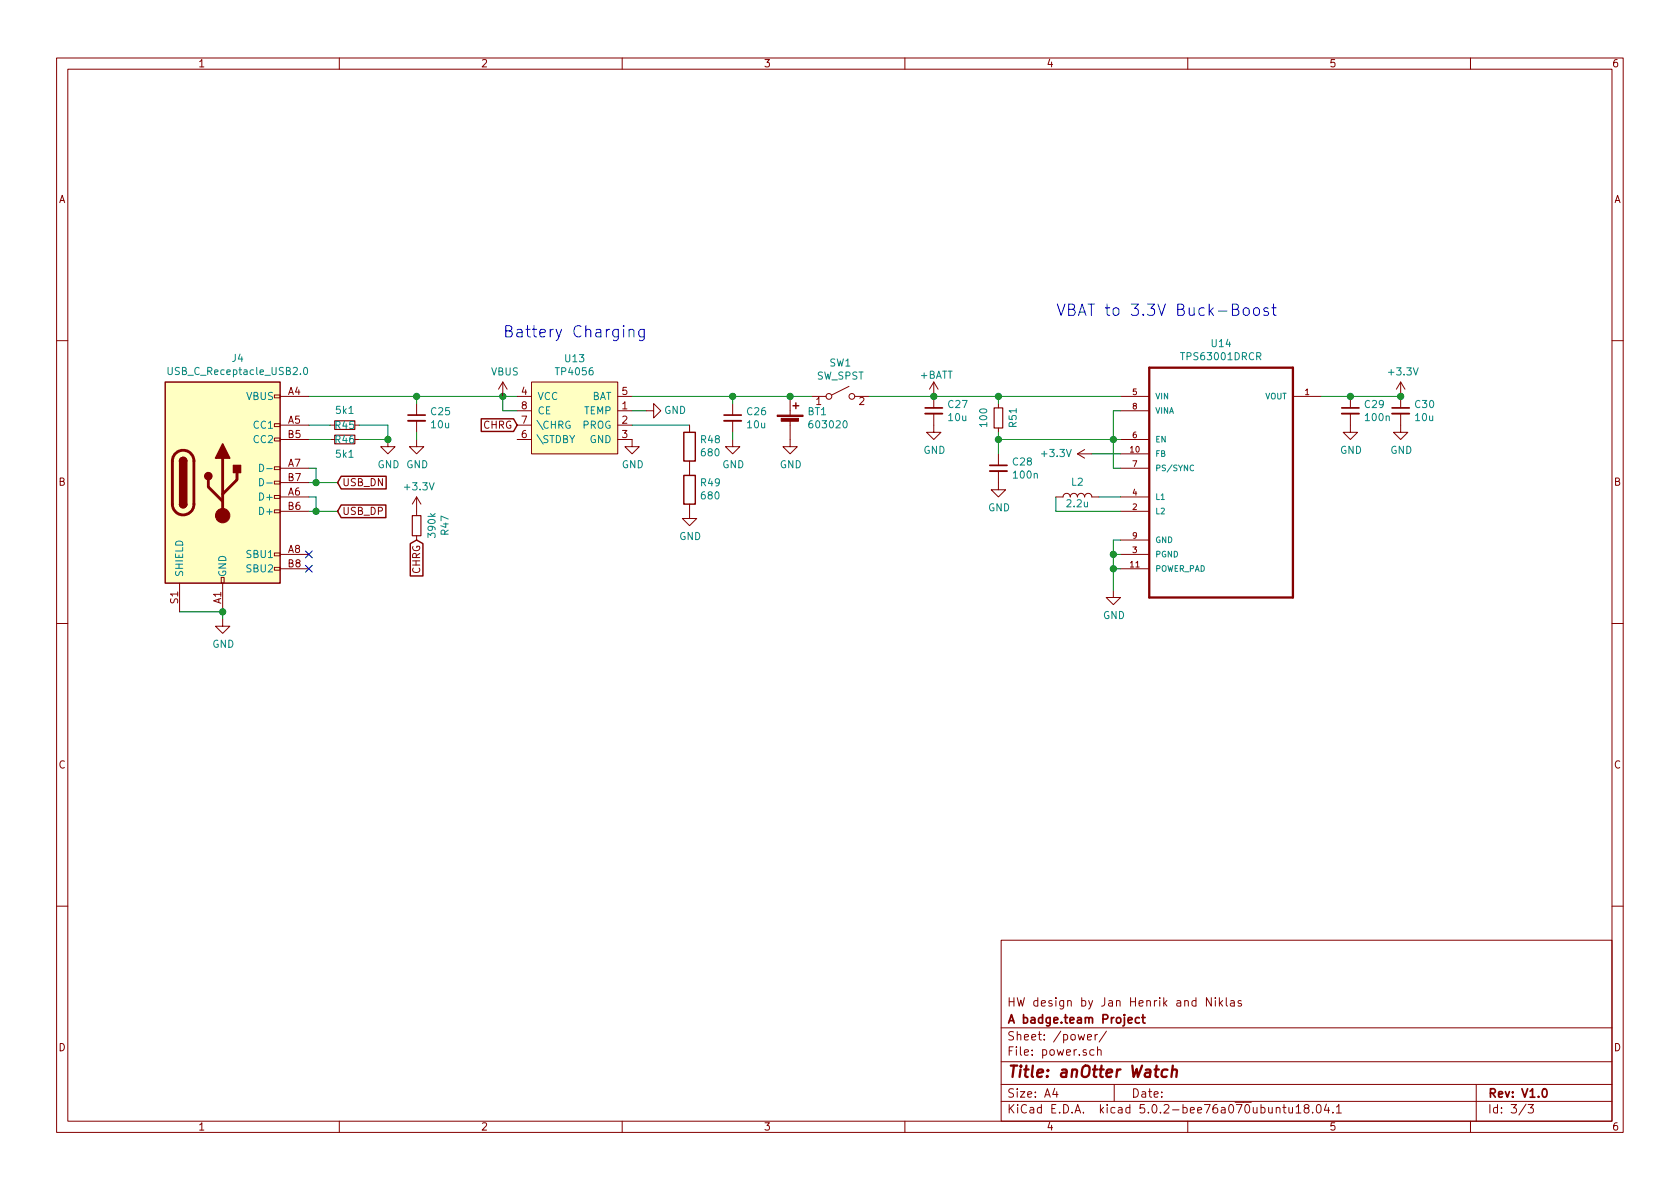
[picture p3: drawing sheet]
EESchema Schematic File Version 4
LIBS:anotterwatch-cache
EELAYER 26 0
EELAYER END
$Descr A4 11693 8268
encoding utf-8
Sheet 3 3
Title "anOtter Watch"
Date ""
Rev "V1.0"
Comp "A badge.team Project"
Comment1 "HW design by Jan Henrik and Niklas"
Comment2 ""
Comment3 ""
Comment4 ""
$EndDescr
$Comp
L anotterwatch-rescue:USB_C_Receptacle_USB2.0-Connector J4
U 1 1
P 1550 3350
F 0 "J4" H 1655 4217 50  0000 C CNN
F 1 "USB_C_Receptacle_USB2.0" H 1655 4126 50  0000 C CNN
F 2 "badgelib:USB-C 16Pin" H 1700 3350 50  0001 C CNN
F 3 "http://ae01.alicdn.com/kf/HTB1wQNabjzuK1RjSsppq6xz0XXa4.jpg" H 1700 3350 50  0001 C CNN
	1    1550 3350
	1    0    0    -1  
$EndComp
$Comp
L Device:R_Small R45
U 1 1
P 2400 2950
F 0 "R45" V 2400 2950 50  0000 C CNN
F 1 "5k1" V 2295 2950 50  0000 C CNN
F 2 "Resistor_SMD:R_0402_1005Metric" H 2400 2950 50  0001 C CNN
F 3 "~" H 2400 2950 50  0001 C CNN
	1    2400 2950
	0    1    1    0   
$EndComp
$Comp
L Device:R_Small R46
U 1 1
P 2400 3050
F 0 "R46" V 2400 3050 50  0000 C CNN
F 1 "5k1" V 2500 3050 50  0000 C CNN
F 2 "Resistor_SMD:R_0402_1005Metric" H 2400 3050 50  0001 C CNN
F 3 "~" H 2400 3050 50  0001 C CNN
	1    2400 3050
	0    1    1    0   
$EndComp
Wire Wire Line
	2300 2950 2150 2950
Wire Wire Line
	2150 3050 2300 3050
Wire Wire Line
	2700 2950 2500 2950
$Comp
L power:GND #PWR095
U 1 1
P 2700 3050
F 0 "#PWR095" H 2700 2800 50  0001 C CNN
F 1 "GND" H 2705 2877 50  0000 C CNN
F 2 "" H 2700 3050 50  0001 C CNN
F 3 "" H 2700 3050 50  0001 C CNN
	1    2700 3050
	1    0    0    -1  
$EndComp
Wire Wire Line
	2150 3250 2200 3250
Wire Wire Line
	2200 3250 2200 3350
Wire Wire Line
	2150 3350 2200 3350
Connection ~ 2200 3350
Wire Wire Line
	2150 3550 2200 3550
Wire Wire Line
	2200 3550 2200 3450
Wire Wire Line
	2200 3450 2150 3450
Connection ~ 2200 3550
Wire Wire Line
	2200 3350 2350 3350
Wire Wire Line
	2200 3550 2350 3550
Text GLabel 2350 3350 2    50   Input ~ 0
USB_DN
Text GLabel 2350 3550 2    50   Input ~ 0
USB_DP
$Comp
L power:GND #PWR?
U 1 1
P 1550 4300
AR Path="/5C7642A4" Ref="#PWR?"  Part="1" 
AR Path="/5C753B69/5C7642A4" Ref="#PWR094"  Part="1" 
F 0 "#PWR094" H 1550 4050 50  0001 C CNN
F 1 "GND" H 1555 4127 50  0000 C CNN
F 2 "" H 1550 4300 50  0001 C CNN
F 3 "" H 1550 4300 50  0001 C CNN
	1    1550 4300
	1    0    0    -1  
$EndComp
$Comp
L Device:C_Small C?
U 1 1
P 6950 3250
AR Path="/5C776341" Ref="C?"  Part="1" 
AR Path="/5C753B69/5C776341" Ref="C28"  Part="1" 
F 0 "C28" H 7042 3296 50  0000 L CNN
F 1 "100n" H 7042 3205 50  0000 L CNN
F 2 "Capacitor_SMD:C_0402_1005Metric" H 6950 3250 50  0001 C CNN
F 3 "~" H 6950 3250 50  0001 C CNN
	1    6950 3250
	1    0    0    -1  
$EndComp
$Comp
L power:GND #PWR0110
U 1 1
P 7750 4100
F 0 "#PWR0110" H 7750 3850 50  0001 C CNN
F 1 "GND" H 7755 3927 50  0000 C CNN
F 2 "" H 7750 4100 50  0001 C CNN
F 3 "" H 7750 4100 50  0001 C CNN
	1    7750 4100
	1    0    0    -1  
$EndComp
$Comp
L Device:R_Small R51
U 1 1
P 6950 2900
F 0 "R51" V 7050 2900 50  0000 C CNN
F 1 "100" V 6845 2900 50  0000 C CNN
F 2 "Resistor_SMD:R_0402_1005Metric" H 6950 2900 50  0001 C CNN
F 3 "~" H 6950 2900 50  0001 C CNN
	1    6950 2900
	1    0    0    -1  
$EndComp
Wire Wire Line
	6950 2800 6950 2750
Connection ~ 6950 2750
$Comp
L power:GND #PWR0108
U 1 1
P 6950 3350
F 0 "#PWR0108" H 6950 3100 50  0001 C CNN
F 1 "GND" H 6955 3177 50  0000 C CNN
F 2 "" H 6950 3350 50  0001 C CNN
F 3 "" H 6950 3350 50  0001 C CNN
	1    6950 3350
	1    0    0    -1  
$EndComp
$Comp
L Device:C_Small C?
U 1 1
P 6500 2850
AR Path="/5C77C1F0" Ref="C?"  Part="1" 
AR Path="/5C753B69/5C77C1F0" Ref="C27"  Part="1" 
F 0 "C27" H 6592 2896 50  0000 L CNN
F 1 "10u" H 6592 2805 50  0000 L CNN
F 2 "Capacitor_SMD:C_0603_1608Metric" H 6500 2850 50  0001 C CNN
F 3 "~" H 6500 2850 50  0001 C CNN
	1    6500 2850
	1    0    0    -1  
$EndComp
$Comp
L Device:C_Small C?
U 1 1
P 9750 2850
AR Path="/5C77C916" Ref="C?"  Part="1" 
AR Path="/5C753B69/5C77C916" Ref="C30"  Part="1" 
F 0 "C30" H 9842 2896 50  0000 L CNN
F 1 "10u" H 9842 2805 50  0000 L CNN
F 2 "Capacitor_SMD:C_0603_1608Metric" H 9750 2850 50  0001 C CNN
F 3 "~" H 9750 2850 50  0001 C CNN
	1    9750 2850
	1    0    0    -1  
$EndComp
$Comp
L Device:C_Small C?
U 1 1
P 9400 2850
AR Path="/5C77D78A" Ref="C?"  Part="1" 
AR Path="/5C753B69/5C77D78A" Ref="C29"  Part="1" 
F 0 "C29" H 9492 2896 50  0000 L CNN
F 1 "100n" H 9492 2805 50  0000 L CNN
F 2 "Capacitor_SMD:C_0402_1005Metric" H 9400 2850 50  0001 C CNN
F 3 "~" H 9400 2850 50  0001 C CNN
	1    9400 2850
	1    0    0    -1  
$EndComp
Wire Wire Line
	9400 2750 9750 2750
$Comp
L power:GND #PWR0107
U 1 1
P 6500 2950
F 0 "#PWR0107" H 6500 2700 50  0001 C CNN
F 1 "GND" H 6505 2777 50  0000 C CNN
F 2 "" H 6500 2950 50  0001 C CNN
F 3 "" H 6500 2950 50  0001 C CNN
	1    6500 2950
	1    0    0    -1  
$EndComp
$Comp
L power:GND #PWR0111
U 1 1
P 9400 2950
F 0 "#PWR0111" H 9400 2700 50  0001 C CNN
F 1 "GND" H 9405 2777 50  0000 C CNN
F 2 "" H 9400 2950 50  0001 C CNN
F 3 "" H 9400 2950 50  0001 C CNN
	1    9400 2950
	1    0    0    -1  
$EndComp
$Comp
L power:GND #PWR0113
U 1 1
P 9750 2950
F 0 "#PWR0113" H 9750 2700 50  0001 C CNN
F 1 "GND" H 9755 2777 50  0000 C CNN
F 2 "" H 9750 2950 50  0001 C CNN
F 3 "" H 9750 2950 50  0001 C CNN
	1    9750 2950
	1    0    0    -1  
$EndComp
$Comp
L anotterwatch-rescue:TPS63001DRCR-TPS63001DRCR U?
U 1 1
P 8500 3250
AR Path="/5C780EC7" Ref="U?"  Part="1" 
AR Path="/5C753B69/5C780EC7" Ref="U14"  Part="1" 
F 0 "U14" H 8500 4120 50  0000 C CNN
F 1 "TPS63001DRCR" H 8500 4029 50  0000 C CNN
F 2 "Package_SON:Texas_S-PVSON-N10" H 8500 3250 50  0001 L BNN
F 3 "http://www.ti.com/lit/ds/symlink/tps63001.pdf" H 8500 3250 50  0001 L BNN
F 4 "None" H 8500 3250 50  0001 L BNN "Field4"
F 5 "Unavailable" H 8500 3250 50  0001 L BNN "Field5"
F 6 "TPS63001DRCR" H 8500 3250 50  0001 L BNN "Field6"
F 7 "Texas Instruments" H 8500 3250 50  0001 L BNN "Field7"
F 8 "VSON-10 Texas Instruments" H 8500 3250 50  0001 L BNN "Field8"
	1    8500 3250
	1    0    0    -1  
$EndComp
Wire Wire Line
	9400 2750 9200 2750
Connection ~ 9400 2750
$Comp
L Device:L L2
U 1 1
P 7500 3450
F 0 "L2" V 7600 3450 50  0000 C CNN
F 1 "2.2u" V 7450 3450 50  0000 C CNN
F 2 "Inductor_SMD:L_Taiyo-Yuden_MD-3030" H 7500 3450 50  0001 C CNN
F 3 "~" H 7500 3450 50  0001 C CNN
	1    7500 3450
	0    -1   -1   0   
$EndComp
Wire Wire Line
	7350 3550 7350 3450
Wire Wire Line
	7800 3450 7650 3450
Wire Wire Line
	7350 3550 7800 3550
Wire Wire Line
	7800 3750 7750 3750
Wire Wire Line
	7750 3750 7750 3850
Wire Wire Line
	7800 3950 7750 3950
Connection ~ 7750 3950
Wire Wire Line
	7800 3850 7750 3850
Connection ~ 7750 3850
Wire Wire Line
	7750 3850 7750 3950
Wire Wire Line
	7750 3950 7750 4100
Wire Wire Line
	6950 3000 6950 3050
Wire Wire Line
	6950 2750 7800 2750
Connection ~ 6950 3050
Wire Wire Line
	6950 3050 6950 3150
Wire Wire Line
	7800 3150 7600 3150
Wire Wire Line
	7800 3250 7750 3250
Wire Wire Line
	7750 3250 7750 3050
Connection ~ 7750 3050
Wire Wire Line
	7750 3050 7800 3050
Wire Wire Line
	7750 2850 7750 3050
Wire Wire Line
	7750 2850 7800 2850
Wire Wire Line
	6950 3050 7750 3050
$Comp
L power:+3.3V #PWR?
U 1 1
P 9750 2750
AR Path="/5C79E309" Ref="#PWR?"  Part="1" 
AR Path="/5C753B69/5C79E309" Ref="#PWR0112"  Part="1" 
F 0 "#PWR0112" H 9750 2600 50  0001 C CNN
F 1 "+3.3V" H 9765 2923 50  0000 C CNN
F 2 "" H 9750 2750 50  0001 C CNN
F 3 "" H 9750 2750 50  0001 C CNN
	1    9750 2750
	1    0    0    -1  
$EndComp
Connection ~ 9750 2750
Wire Wire Line
	6500 2750 6950 2750
$Comp
L badgelib:TP4056 U?
U 1 1
P 4000 2900
AR Path="/5C7A88AE" Ref="U?"  Part="1" 
AR Path="/5C753B69/5C7A88AE" Ref="U13"  Part="1" 
F 0 "U13" H 4000 3315 50  0000 C CNN
F 1 "TP4056" H 4000 3224 50  0000 C CNN
F 2 "Package_SO:Diodes_PSOP-8" H 4000 2900 50  0001 C CNN
F 3 "https://dlnmh9ip6v2uc.cloudfront.net/datasheets/Prototyping/TP4056.pdf" H 4000 2900 50  0001 C CNN
	1    4000 2900
	1    0    0    -1  
$EndComp
$Comp
L power:GND #PWR?
U 1 1
P 4400 3050
AR Path="/5C7A88B5" Ref="#PWR?"  Part="1" 
AR Path="/5C753B69/5C7A88B5" Ref="#PWR099"  Part="1" 
F 0 "#PWR099" H 4400 2800 50  0001 C CNN
F 1 "GND" H 4405 2877 50  0000 C CNN
F 2 "" H 4400 3050 50  0001 C CNN
F 3 "" H 4400 3050 50  0001 C CNN
	1    4400 3050
	1    0    0    -1  
$EndComp
Wire Wire Line
	3600 2850 3500 2850
Wire Wire Line
	3500 2850 3500 2750
Wire Wire Line
	3600 2750 3500 2750
Connection ~ 3500 2750
$Comp
L power:GND #PWR?
U 1 1
P 5100 3050
AR Path="/5C7A88EE" Ref="#PWR?"  Part="1" 
AR Path="/5C753B69/5C7A88EE" Ref="#PWR0103"  Part="1" 
F 0 "#PWR0103" H 5100 2800 50  0001 C CNN
F 1 "GND" H 5105 2877 50  0000 C CNN
F 2 "" H 5100 3050 50  0001 C CNN
F 3 "" H 5100 3050 50  0001 C CNN
	1    5100 3050
	1    0    0    -1  
$EndComp
Wire Wire Line
	4400 2850 4500 2850
$Comp
L power:GND #PWR?
U 1 1
P 4500 2850
AR Path="/5C7A88F6" Ref="#PWR?"  Part="1" 
AR Path="/5C753B69/5C7A88F6" Ref="#PWR0100"  Part="1" 
F 0 "#PWR0100" H 4500 2600 50  0001 C CNN
F 1 "GND" V 4500 2650 50  0000 C CNN
F 2 "" H 4500 2850 50  0001 C CNN
F 3 "" H 4500 2850 50  0001 C CNN
	1    4500 2850
	0    -1   -1   0   
$EndComp
Text GLabel 3600 2950 0    50   Input ~ 0
CHRG
Text GLabel 2900 3750 3    50   Input ~ 0
CHRG
$Comp
L Device:R_Small R?
U 1 1
P 2900 3650
AR Path="/5C7A8902" Ref="R?"  Part="1" 
AR Path="/5C753B69/5C7A8902" Ref="R47"  Part="1" 
F 0 "R47" V 3096 3650 50  0000 C CNN
F 1 "390k" V 3005 3650 50  0000 C CNN
F 2 "Resistor_SMD:R_0402_1005Metric" H 2900 3650 50  0001 C CNN
F 3 "~" H 2900 3650 50  0001 C CNN
	1    2900 3650
	1    0    0    -1  
$EndComp
$Comp
L power:+3.3V #PWR?
U 1 1
P 2900 3550
AR Path="/5C7A8909" Ref="#PWR?"  Part="1" 
AR Path="/5C753B69/5C7A8909" Ref="#PWR097"  Part="1" 
F 0 "#PWR097" H 2900 3400 50  0001 C CNN
F 1 "+3.3V" H 2915 3723 50  0000 C CNN
F 2 "" H 2900 3550 50  0001 C CNN
F 3 "" H 2900 3550 50  0001 C CNN
	1    2900 3550
	1    0    0    -1  
$EndComp
Text Notes 7350 2200 0    79   ~ 0
VBAT to 3.3V Buck-Boost
Text Notes 3500 2350 0    79   ~ 0
Battery Charging
$Comp
L Device:Battery_Cell BT1
U 1 1
P 5500 2950
F 0 "BT1" H 5618 3046 50  0000 L CNN
F 1 "603020" H 5618 2955 50  0000 L CNN
F 2 "Connector_JST:JST_GH_BM02B-GHS-TBT_1x02-1MP_P1.25mm_Vertical" V 5500 3010 50  0001 C CNN
F 3 "~" V 5500 3010 50  0001 C CNN
	1    5500 2950
	1    0    0    -1  
$EndComp
$Comp
L power:GND #PWR0104
U 1 1
P 5500 3050
F 0 "#PWR0104" H 5500 2800 50  0001 C CNN
F 1 "GND" H 5505 2877 50  0000 C CNN
F 2 "" H 5500 3050 50  0001 C CNN
F 3 "" H 5500 3050 50  0001 C CNN
	1    5500 3050
	1    0    0    -1  
$EndComp
Wire Wire Line
	5100 2750 4400 2750
$Comp
L Device:C_Small C?
U 1 1
P 5100 2900
AR Path="/5C7A88E7" Ref="C?"  Part="1" 
AR Path="/5C753B69/5C7A88E7" Ref="C26"  Part="1" 
F 0 "C26" H 5192 2946 50  0000 L CNN
F 1 "10u" H 5192 2855 50  0000 L CNN
F 2 "Capacitor_SMD:C_0603_1608Metric" H 5100 2900 50  0001 C CNN
F 3 "~" H 5100 2900 50  0001 C CNN
	1    5100 2900
	1    0    0    -1  
$EndComp
Connection ~ 5100 2750
Wire Wire Line
	5100 2800 5100 2750
Wire Wire Line
	5100 3000 5100 3050
$Comp
L power:VBUS #PWR098
U 1 1
P 3500 2750
F 0 "#PWR098" H 3500 2600 50  0001 C CNN
F 1 "VBUS" H 3515 2923 50  0000 C CNN
F 2 "" H 3500 2750 50  0001 C CNN
F 3 "" H 3500 2750 50  0001 C CNN
	1    3500 2750
	1    0    0    -1  
$EndComp
Connection ~ 1550 4250
Wire Wire Line
	1550 4300 1550 4250
Wire Wire Line
	2150 2750 2900 2750
$Comp
L power:GND #PWR?
U 1 1
P 2900 3050
AR Path="/5CBDD97E" Ref="#PWR?"  Part="1" 
AR Path="/5C753B69/5CBDD97E" Ref="#PWR096"  Part="1" 
F 0 "#PWR096" H 2900 2800 50  0001 C CNN
F 1 "GND" H 2905 2877 50  0000 C CNN
F 2 "" H 2900 3050 50  0001 C CNN
F 3 "" H 2900 3050 50  0001 C CNN
	1    2900 3050
	1    0    0    -1  
$EndComp
$Comp
L Device:C_Small C?
U 1 1
P 2900 2900
AR Path="/5CBDD984" Ref="C?"  Part="1" 
AR Path="/5C753B69/5CBDD984" Ref="C25"  Part="1" 
F 0 "C25" H 2992 2946 50  0000 L CNN
F 1 "10u" H 2992 2855 50  0000 L CNN
F 2 "Capacitor_SMD:C_0603_1608Metric" H 2900 2900 50  0001 C CNN
F 3 "~" H 2900 2900 50  0001 C CNN
	1    2900 2900
	1    0    0    -1  
$EndComp
Wire Wire Line
	2900 3000 2900 3050
Wire Wire Line
	2900 2800 2900 2750
Connection ~ 2900 2750
$Comp
L power:+BATT #PWR?
U 1 1
P 6500 2750
AR Path="/5CBE39C6" Ref="#PWR?"  Part="1" 
AR Path="/5C753B69/5CBE39C6" Ref="#PWR0106"  Part="1" 
F 0 "#PWR0106" H 6500 2600 50  0001 C CNN
F 1 "+BATT" H 6400 2900 50  0000 L CNN
F 2 "" H 6500 2750 50  0001 C CNN
F 3 "" H 6500 2750 50  0001 C CNN
	1    6500 2750
	1    0    0    -1  
$EndComp
Connection ~ 6500 2750
Wire Wire Line
	2700 3050 2700 2950
Wire Wire Line
	2500 3050 2700 3050
Connection ~ 2700 3050
$Comp
L power:+3.3V #PWR?
U 1 1
P 7600 3150
AR Path="/5CBF3C84" Ref="#PWR?"  Part="1" 
AR Path="/5C753B69/5CBF3C84" Ref="#PWR0109"  Part="1" 
F 0 "#PWR0109" H 7600 3000 50  0001 C CNN
F 1 "+3.3V" V 7600 3400 50  0000 C CNN
F 2 "" H 7600 3150 50  0001 C CNN
F 3 "" H 7600 3150 50  0001 C CNN
	1    7600 3150
	0    -1   -1   0   
$EndComp
Wire Wire Line
	5500 2750 5100 2750
$Comp
L Switch:SW_SPST SW1
U 1 1
P 5850 2750
F 0 "SW1" H 5850 2985 50  0000 C CNN
F 1 "SW_SPST" H 5850 2894 50  0000 C CNN
F 2 "Button_Switch_SMD:SW_SPDT_PCM12" H 5850 2750 50  0001 C CNN
F 3 "" H 5850 2750 50  0001 C CNN
	1    5850 2750
	1    0    0    -1  
$EndComp
Wire Wire Line
	5650 2750 5500 2750
Connection ~ 5500 2750
NoConn ~ 2150 3850
NoConn ~ 2150 3950
Wire Wire Line
	2900 2750 3500 2750
Wire Wire Line
	4400 2950 4800 2950
$Comp
L Device:R R?
U 1 1
P 4800 3100
AR Path="/5C72F19A/5C815325" Ref="R?"  Part="1" 
AR Path="/5C753B69/5C815325" Ref="R48"  Part="1" 
F 0 "R48" H 4730 3054 50  0000 R CNN
F 1 "680" H 4730 3145 50  0000 R CNN
F 2 "Resistor_SMD:R_0402_1005Metric" V 4730 3100 50  0001 C CNN
F 3 "~" H 4800 3100 50  0001 C CNN
	1    4800 3100
	-1   0    0    1   
$EndComp
$Comp
L Device:R R?
U 1 1
P 4800 3400
AR Path="/5C72F19A/5C8161A1" Ref="R?"  Part="1" 
AR Path="/5C753B69/5C8161A1" Ref="R49"  Part="1" 
F 0 "R49" H 4730 3354 50  0000 R CNN
F 1 "680" H 4730 3445 50  0000 R CNN
F 2 "Resistor_SMD:R_0402_1005Metric" V 4730 3400 50  0001 C CNN
F 3 "~" H 4800 3400 50  0001 C CNN
	1    4800 3400
	-1   0    0    1   
$EndComp
$Comp
L power:GND #PWR?
U 1 1
P 4800 3550
AR Path="/5C8161E3" Ref="#PWR?"  Part="1" 
AR Path="/5C753B69/5C8161E3" Ref="#PWR0101"  Part="1" 
F 0 "#PWR0101" H 4800 3300 50  0001 C CNN
F 1 "GND" H 4805 3377 50  0000 C CNN
F 2 "" H 4800 3550 50  0001 C CNN
F 3 "" H 4800 3550 50  0001 C CNN
	1    4800 3550
	1    0    0    -1  
$EndComp
Wire Wire Line
	6500 2750 6050 2750
Wire Wire Line
	1250 4250 1550 4250
$EndSCHEMATC
